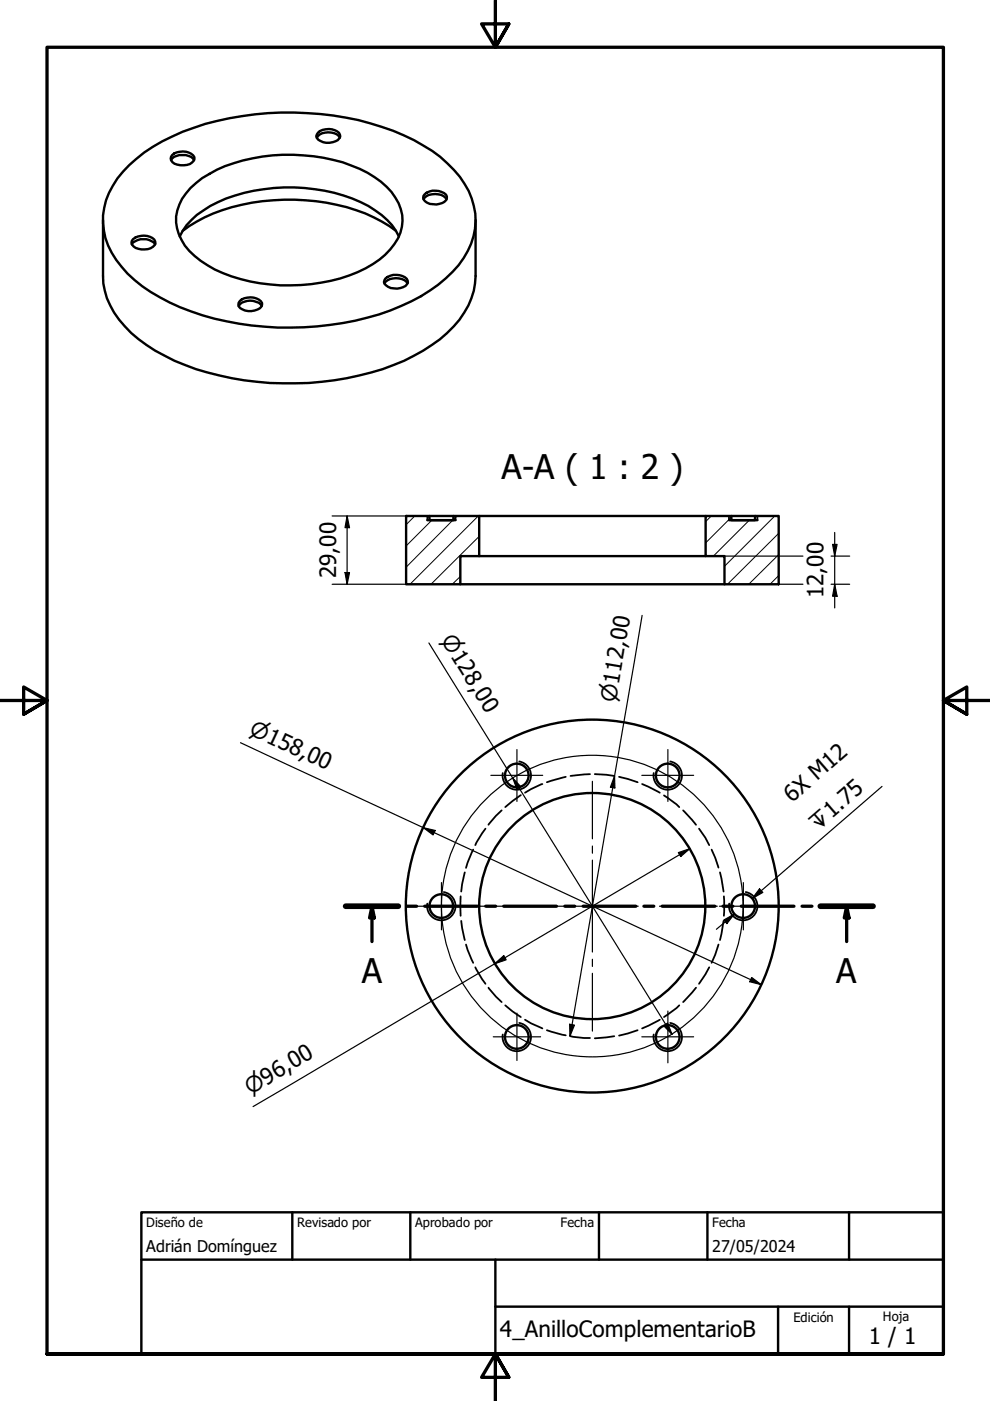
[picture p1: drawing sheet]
<svg xmlns="http://www.w3.org/2000/svg" width="210mm" height="297mm" viewBox="0 0 210 297" stroke-linecap="round" stroke-linejoin="round" font-family="sans-serif">
<!-- layer: Sombreado (ISO) -->
<g fill="none" stroke="#000" stroke-width=".21">
<path d="M87.9 109.4l-1.8 1.8M91.6 110.3l-5.5 5.4M96 110.3l-9.9 10M96.9 109.4l-.8 .8M101.4 109.4l-14.5 14.5M101.6 113.7l-10.2 10.2M150.8 109.4l-1.2 1.2M155.1 109.7l-5.5 5.4M158.9 110.3l-7.6 7.6M164.3 109.4l-10.7 10.7M165.1 117.6l-6.4 6.3M165.1 113.1l-10.9 10.8"/>
<path d="M97.6 122.2l-1.7 1.7M165.1 122l-1.8 1.9"/>
</g>
<!-- layer: Oculto (ISO) -->
<g fill="none" stroke="#000" stroke-width=".38">
<path d="M102.9 175.7l-2.1 3.5M106.4 171.8l-1.2 1.2-1.6 1.9M110.4 168.6l-3.3 2.5M115 166.2l-2.4 1.1-1.3 .8M120 164.7l-4 1.1M125.1 164.1l-4.1 .4M126.1 164.1l4.1 .4M131.3 164.7l3.9 1.1M136.1 166.2l3.8 1.9M140.8 168.6l2.6 1.9 .6 .6M144.8 171.8l2.8 3.1M148.2 175.7l1.3 1.9 .9 1.6"/>
<path d="M97.7 190v4.2M97.8 195.2l.8 4.1M98.6 185l-.8 4M100.3 180.1l-1.5 3.9M150.9 180.1l1.4 3.8M152.7 185l.7 4M153.4 195.2l-.7 4.1M153.5 190v4.2M98.8 200.3l1.5 3.8M100.8 205.1l2.1 3.5M103.6 209.4l1.6 1.9 1.2 1.2M107.1 213.2l3.3 2.4"/>
<path d="M111.3 216.2l1.3 .8 2.4 1M116 218.4l4 1.1M121 219.7l2.8 .4h1.3M130.2 219.7l-4.1 .4M135.2 218.4l-3.9 1.2M139.9 216.2l-3.8 1.8M144 213.2l-.6 .5-2.6 1.9M147.6 209.4l-2.8 3.1M150.4 205.1l-2.2 3.5M152.3 200.3l-.7 2.1-.7 1.7"/>
</g>
<!-- layer: Visible (ISO) -->
<g fill="none" stroke="#000" stroke-width=".51">
<path d="M27.4 35a38.8 38.8 0 0 1 16.1-8.7 65.5 65.5 0 0 1 39.9 1.4 37.1 37.1 0 0 1 11.5 7 15.9 15.9 0 0 1 5.8 13.8 18.6 18.6 0 0 1-7.8 11.9 47.8 47.8 0 0 1-22.9 8.5 61.8 61.8 0 0 1-34.1-4.8 26.9 26.9 0 0 1-12.2-10.5 14 14 0 0 1 1.2-15.8zM36.3 34a3.3 3.3 0 0 1 4.6-.4l.2 .4M36.5 32.9a3.3 3.3 0 0 1 4.7 .4 1.9 1.9 0 0 1-2.2 1.7 2.27 2.27 0 0 1-2.8-1.4zM40.4 39.9a24.9 24.9 0 0 1 13.1-6.3 39.5 39.5 0 0 1 22.8 2.2 16.5 16.5 0 0 1 8.2 7.3 8.6 8.6 0 0 1-1.8 9.8 23.4 23.4 0 0 1-12.6 6.6 38.9 38.9 0 0 1-24.6-2.4 16.2 16.2 0 0 1-7-6.3 8.4 8.4 0 0 1 .9-9.8zM67.2 29.2a3.2 3.2 0 0 1 4.9 0M67.4 28.1a3.5 3.5 0 0 1 4.5 .1 1.08 1.08 0 0 1 .2 1.1 1.08 1.08 0 0 1-1 .7 3.4 3.4 0 0 1-3.9-.7l-.1-.4zM21.8 46.7v11.8a16.9 16.9 0 0 0 6 12.1 42 42 0 0 0 18.7 9 63.9 63.9 0 0 0 39.2-3.1 33.2 33.2 0 0 0 11.7-8.7 15.7 15.7 0 0 0 3.4-9.3v-11.8M27.9 51.8a3.4 3.4 0 0 1 5 0M28.2 50.7a3.6 3.6 0 0 1 4.5 .1 .97 .97 0 0 1-.3 1.5 3.5 3.5 0 0 1-4.4-.4l-.1-.8zM38.1 50.2a14.9 14.9 0 0 1 6.5-6.5 37.5 37.5 0 0 1 33.5 0 14.9 14.9 0 0 1 6.5 6.5M38.7 48.9a36.4 36.4 0 0 1 21.5-6.6 41.6 41.6 0 0 1 20.8 4.7l2.9 1.9M81.7 59a3.6 3.6 0 0 1 4.5 .1 1.08 1.08 0 0 1 .2 1.1 1.08 1.08 0 0 1-.9 .7 3.7 3.7 0 0 1-4-.7l-.1-.4z"/>
<path d="M89.8 42.2a3.3 3.3 0 0 1 4.9 0M90 41.2a3.6 3.6 0 0 1 4.6 .1 1.15 1.15 0 0 1-.8 1.7 3.7 3.7 0 0 1-3.9-.7l-.1-.8zM50.6 64.9a3.2 3.2 0 0 1 4.9 0M50.9 63.8a3.3 3.3 0 0 1 4.7 .4 1.28 1.28 0 0 1-1.1 1.4 3.4 3.4 0 0 1-3.9-.7v-.7zM81.5 60.1a3.3 3.3 0 0 1 4.9 0M86.1 109.4h5v.9h5v-.9h5.5v8.5h-4v6h-11.5zM90.6 110.3h6M91.1 109.4h5M101.6 117.9h48M101.6 109.4h48M149.6 109.4h5.5v.9h5v-.9h5v14.5h-11.5v-6h-4zM154.6 110.3h6"/>
<path d="M155.1 109.4h5M97.6 123.9h56"/>
<circle cx="109.6" cy="164.4" r="2.51"/>
<circle cx="141.6" cy="164.4" r="2.51"/>
<circle cx="93.6" cy="192.1" r="2.51"/>
<circle cx="125.6" cy="192.1" r="39.5"/>
<circle cx="125.6" cy="192.1" r="24"/>
<circle cx="157.6" cy="192.1" r="2.51"/>
<circle cx="109.6" cy="219.9" r="2.51"/>
<circle cx="141.6" cy="219.9" r="2.51"/>
</g>
<!-- layer: Visible fina (ISO) -->
<path d="M90.6 109.4v.9M96.6 109.4v.9M154.6 109.4v.9M160.6 109.4v.9M110.1 161.4a3 3 0 0 1 2.4 3.5 3 3 0 0 1-3.5 2.5 3 3 0 0 1-2.4-3.5M142.1 161.4a3 3 0 0 1 2.4 3.5 3 3 0 0 1-3.5 2.5 3 3 0 0 1-2.4-3.5M94.1 189.1a3 3 0 0 1 2.4 3.5 3 3 0 0 1-3.5 2.5 3 3 0 0 1-2.4-3.5M158.1 189.1a3 3 0 0 1 2.4 3.5 3 3 0 0 1-3.4 2.5 3 3 0 0 1-2.5-3.5M110.1 216.9a3 3 0 0 1 2.4 3.5 3 3 0 0 1-3.5 2.4 3 3 0 0 1-2.4-3.5M142.1 216.9a3 3 0 0 1 2.4 3.5 3 3 0 0 1-3.5 2.4 3 3 0 0 1-2.4-3.5" fill="none" stroke="#000" stroke-width=".38"/>
<g fill="none" stroke="#000" stroke-width=".7">
<path d="M73.3 192.1h11.2M78.9 192.1l.5 2.5h-1zM78.9 192.1v7.5M86.2 192.1h2.1M90 192.1h11.2M103 192.1h2.1M106.8 192.1h11.2M119.8 192.1h2.1M123.6 192.1h11.2M136.5 192.1h2.1M140.4 192.1h11.2M153.3 192.1h2.1"/>
<path d="M157.2 192.1h11.1M170.1 192.1h2M173.9 192.1h11.2M179.5 192.1l.5 2.5h-1zM179.5 192.1v7.5"/>
</g>
<path d="M73.3 192.1h11.2M173.9 192.1h11.2" fill="none" stroke="#000" stroke-width="1.2"/>
<path d="M78.9 192.1l.5 2.5h-1zM179.5 192.1l.5 2.5h-1z" fill="#000"/>
<!-- layer: Borde (ISO) -->
<path d="M105 0v10l-2.9-4.9h5.8l-2.9 4.9 2.9-4.9M0 148.5h10l-5-2.8v5.7l5-2.9-5 2.9M210 148.5h-10l5-2.8v5.7l-5-2.9 5 2.9M10 287.1v-277.1h190v277.1h-190h190M107.9 292l-2.9-4.9 2.9 4.9h-5.8l2.9-4.9v9.9" fill="none" stroke="#000" stroke-width=".7"/>
<path d="M30 257h170v30.1h-170zM62 257v10.1M87 257v10.1M127 257v10.1M150 257v10.1M180 257v10.1M30 267.1h170M105 277h95M105 267.1v20M165 277v10.1M180 277v10.1" fill="none" stroke="#000" stroke-width=".51"/>
<circle cx="125.6" cy="192.1" r="32" fill="none" stroke="#000" stroke-width=".25"/>
<!-- layer: Cota (ISO) -->
<g fill="none" stroke="#000" stroke-width=".25">
<path d="M70.4 109.4h15.7M73.6 109.4l.5 2.5h-.9zM73.6 109.4v14.5M153.6 117.9h16.6M176.2 117.9h3.9M176.5 115.4h1l-.5 2.5zM177 112.9v16M70.4 123.9h15.7M73.2 121.4h.9l-.5 2.5zM90.9 136.3l51.6 83M136.1 130.5l-15.3 89.2M165.1 123.9h5.1"/>
<path d="M176.2 123.9h3.9M177 123.9l.5 2.5h-1zM51 157.5l110.4 51.3M89.8 175.5l2.5 .6-.5 .9zM108.7 165l1.7 1.8-.8 .5zM130.3 164.5l.1 2.6-1-.2zM146.2 179.9l-92.5 54.7M187 166.7l-27.5 23.8 1.9-1.7M143.8 180.8l2.4-.9-1.9 1.7zM153.5 195.1l2.2-1.3-1.6 2zM155.7 193.8l-3.8 3.2M161 188.5l.7 .7-2.2 1.3z"/>
<path d="M104.9 204.3l1.9-1.7 .5 .9zM120.8 217.2l1 .1-1 2.4zM140.7 217.5l.8-.6 1 2.4zM159.4 207.2l2 1.6-2.5-.7z"/>
</g>
<g fill="#000">
<path d="M73.6 109.4l.5 2.5h-.9zM176.5 115.4h1l-.5 2.5zM73.2 121.4h.9l-.5 2.5zM177 123.9l.5 2.5h-1zM89.8 175.5l2.5 .6-.5 .9zM108.7 165l1.7 1.8-.8 .5zM130.3 164.5l.1 2.6-1-.2zM143.8 180.8l2.4-.9-1.9 1.7zM153.5 195.1l2.2-1.3-1.6 2zM161 188.5l.7 .7-2.2 1.3zM104.9 204.3l1.9-1.7 .5 .9zM120.8 217.2l1 .1-1 2.4z"/>
<path d="M140.7 217.5l.8-.6 1 2.4zM159.4 207.2l2 1.6-2.5-.7z"/>
</g>
<!-- layer: Marca de centro (ISO) -->
<g fill="none" stroke="#000" stroke-width=".25">
<path d="M109.6 158.9v11M141.6 158.9v11M104.1 164.4h11M125.6 165.7v12.1M125.6 179.4v1.5M136.1 164.4h11M88.6 192.1h10M93.6 187.1v10.1M99.1 192.1h12.2M112.8 192.1h1.6M115.8 192.1h19.5M125.6 182.4v19.5"/>
<path d="M136.8 192.1h1.5M139.8 192.1h12.3M152.5 192.1h10.1M157.6 187.1v10.1M104.6 219.8h10M109.6 214.8v10M125.6 203.4v1.5M125.6 206.4v12.2M136.1 219.8h11M141.6 214.4v10.9"/>
</g>
<g font-size="7.2">
<text x="106.3" y="101.5">A-A ( 1 : 2 )</text>
<text x="76.7" y="208.4">A</text>
<text x="177.3" y="208.4">A</text>
</g>
<g font-size="4.8">
<text x="71.2" y="122.6" transform="rotate(-90 71.2 122.6)">29,00</text>
<text x="174.6" y="126.9" transform="rotate(-90 174.6 126.9)">12,00</text>
<text x="168" y="170.2" transform="rotate(-41 168 170.2)">6X M12</text>
<text x="106" y="283.4">4_AnilloComplementarioB</text>
<text x="184.2" y="285">1 / 1</text>
</g>
<g font-size="4.6">
<text x="93.4" y="135.7" transform="rotate(58 93.4 135.7)">⌀128,00</text>
<text x="130.6" y="149" transform="rotate(-80 130.6 149)">⌀112,00</text>
<text x="52.6" y="155.6" transform="rotate(25 52.6 155.6)">⌀158,00</text>
<text x="173.2" y="176.3" transform="rotate(-41 173.2 176.3)">↧1.75</text>
<text x="53.1" y="232.2" transform="rotate(-31 53.1 232.2)">⌀96,00</text>
</g>
<g font-size="3.4">
<text x="31" y="265.4">Adrián Domínguez</text>
<text x="151" y="265.5">27/05/2024</text>
</g>
<g font-size="2.7">
<text x="31" y="260.2">Diseño de</text>
<text x="63" y="260.1">Revisado por</text>
<text x="88" y="260.1">Aprobado por</text>
<text x="118.9" y="260.1">Fecha</text>
<text x="151" y="260.1">Fecha</text>
<text x="168.2" y="280.3">Edición</text>
<text x="187.2" y="280">Hoja</text>
</g>
</svg>
